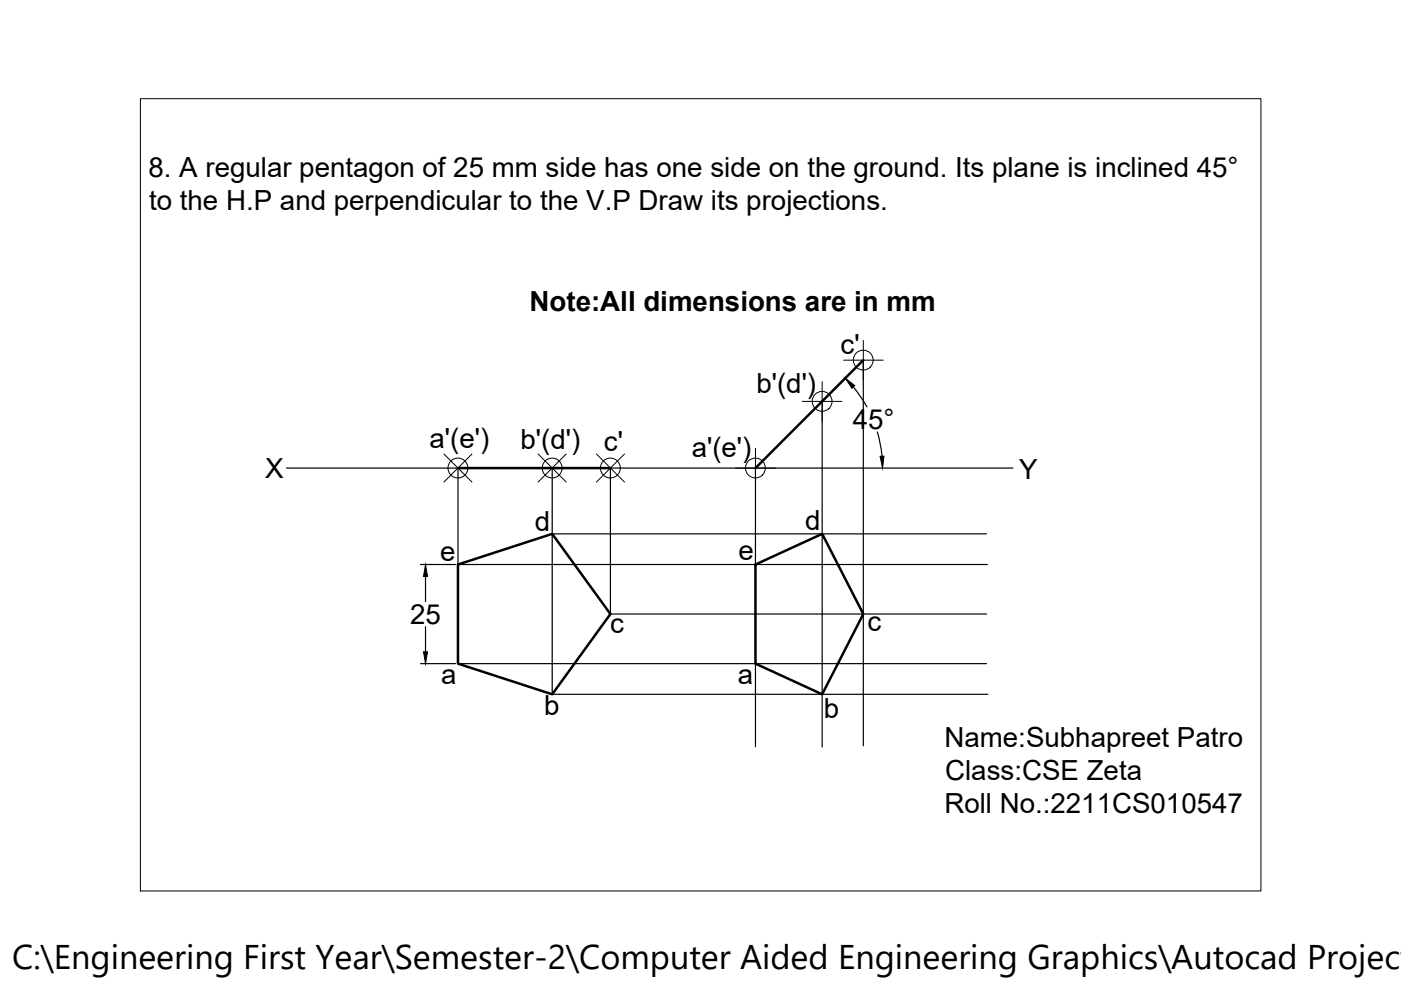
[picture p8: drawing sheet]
<svg xmlns="http://www.w3.org/2000/svg" width="297mm" height="210mm" viewBox="0 0 297 210" stroke-linecap="round" stroke-linejoin="round" font-family="sans-serif">
<!-- layer: 0 -->
<g fill="none" stroke="#000" stroke-width=".25">
<path d="M183 76.4v81.7M60.7 99.2h154.1M97.1 99.2v20.5h112.2M117.1 99.2v48h92.4M129.4 99.2v31h79.8M160.2 99.2v59.1M174.3 85.1v73.3M180.9 82.1l1.3 1.7 1.6 2.5M186 91.6l.6 2.2 .4 2.9M89.2 119.7h7.4M117.1 113.2h92.1M90.2 122.2v5.3"/>
<path d="M90.2 132.9v5.3M89.2 140.7h7.4M97.1 140.7h112.1"/>
</g>
<path d="M183 76.4l-22.8 22.8M97.1 99.2h32.3M97.1 119.7l20-6.5 12.3 17-12.3 17-20-6.5zM160.2 119.7l14.1-6.5 8.7 17-8.7 17-14.1-6.5z" fill="none" stroke="#000" stroke-width=".53"/>
<g fill="none" stroke="#000" stroke-width=".21">
<path d="M29.8 20.9h237.5v168h-237.5zM178.8 76.4h8.4M183 72.2v8.4M94.1 96.3l6 5.9M100.1 96.3l-6 5.9M114.1 96.3l5.9 5.9M120 96.3l-5.9 5.9M126.5 96.3l5.9 5.9M132.4 96.3l-5.9 5.9M156 99.2h8.4M160.2 95v8.4M170.1 85.1h8.4"/>
<path d="M174.3 80.9v8.4"/>
<circle cx="183" cy="76.4" r="2.11"/>
<circle cx="97.1" cy="99.2" r="2.11"/>
<circle cx="117.1" cy="99.2" r="2.11"/>
<circle cx="129.4" cy="99.2" r="2.11"/>
<circle cx="160.2" cy="99.2" r="2.11"/>
<circle cx="174.3" cy="85.1" r="2.11"/>
</g>
<path d="M179.2 80.2l2 1.6-.6 .5zM186.6 96.7h.8l-.3 2.5zM90.2 119.7l.4 2.5h-.8zM89.8 138.2h.8l-.4 2.5z" fill="#000" stroke="#000" stroke-width=".21"/>
<text font-size="7.3" x="2.6" y="205.5">C:\Engineering First Year\Semester-2\Computer Aided Engineering Graphics\Autocad Project</text>
<g font-size="5.9">
<text x="31.5" y="37.5">8. A regular pentagon of 25 mm side has one side on the ground. Its plane is inclined 45°</text>
<text x="31.6" y="44.5">to the H.P and perpendicular to the V.P Draw its projections.</text>
<text x="112.3" y="66">Note:All dimensions are in mm</text>
<text x="178.2" y="75">c'</text>
<text x="160.4" y="83.3">b'(d')</text>
<text x="91.1" y="95.1">a'(e')</text>
<text x="110.3" y="95.2">b'(d')</text>
<text x="128" y="95.5">c'</text>
<text x="180.8" y="91">45°</text>
<text x="56.2" y="101.4">X</text>
<text x="146.6" y="96.8">a'(e')</text>
<text x="216.1" y="101.7">Y</text>
<text x="113.4" y="112.6">d</text>
<text x="170.7" y="112.3">d</text>
<text x="93.3" y="118.9">e</text>
<text x="156.6" y="118.8">e</text>
<text x="87" y="132.3">25</text>
<text x="129.3" y="134.3">c</text>
<text x="183.9" y="133.9">c</text>
<text x="93.6" y="145">a</text>
<text x="156.4" y="145.1">a</text>
<text x="115.3" y="151.5">b</text>
<text x="174.7" y="152.2">b</text>
<text x="200.2" y="158.3">Name:Subhapreet Patro</text>
<text x="200.4" y="165.4">Class:CSE Zeta</text>
<text x="200.2" y="172.5">Roll No.:2211CS010547</text>
</g>
</svg>
